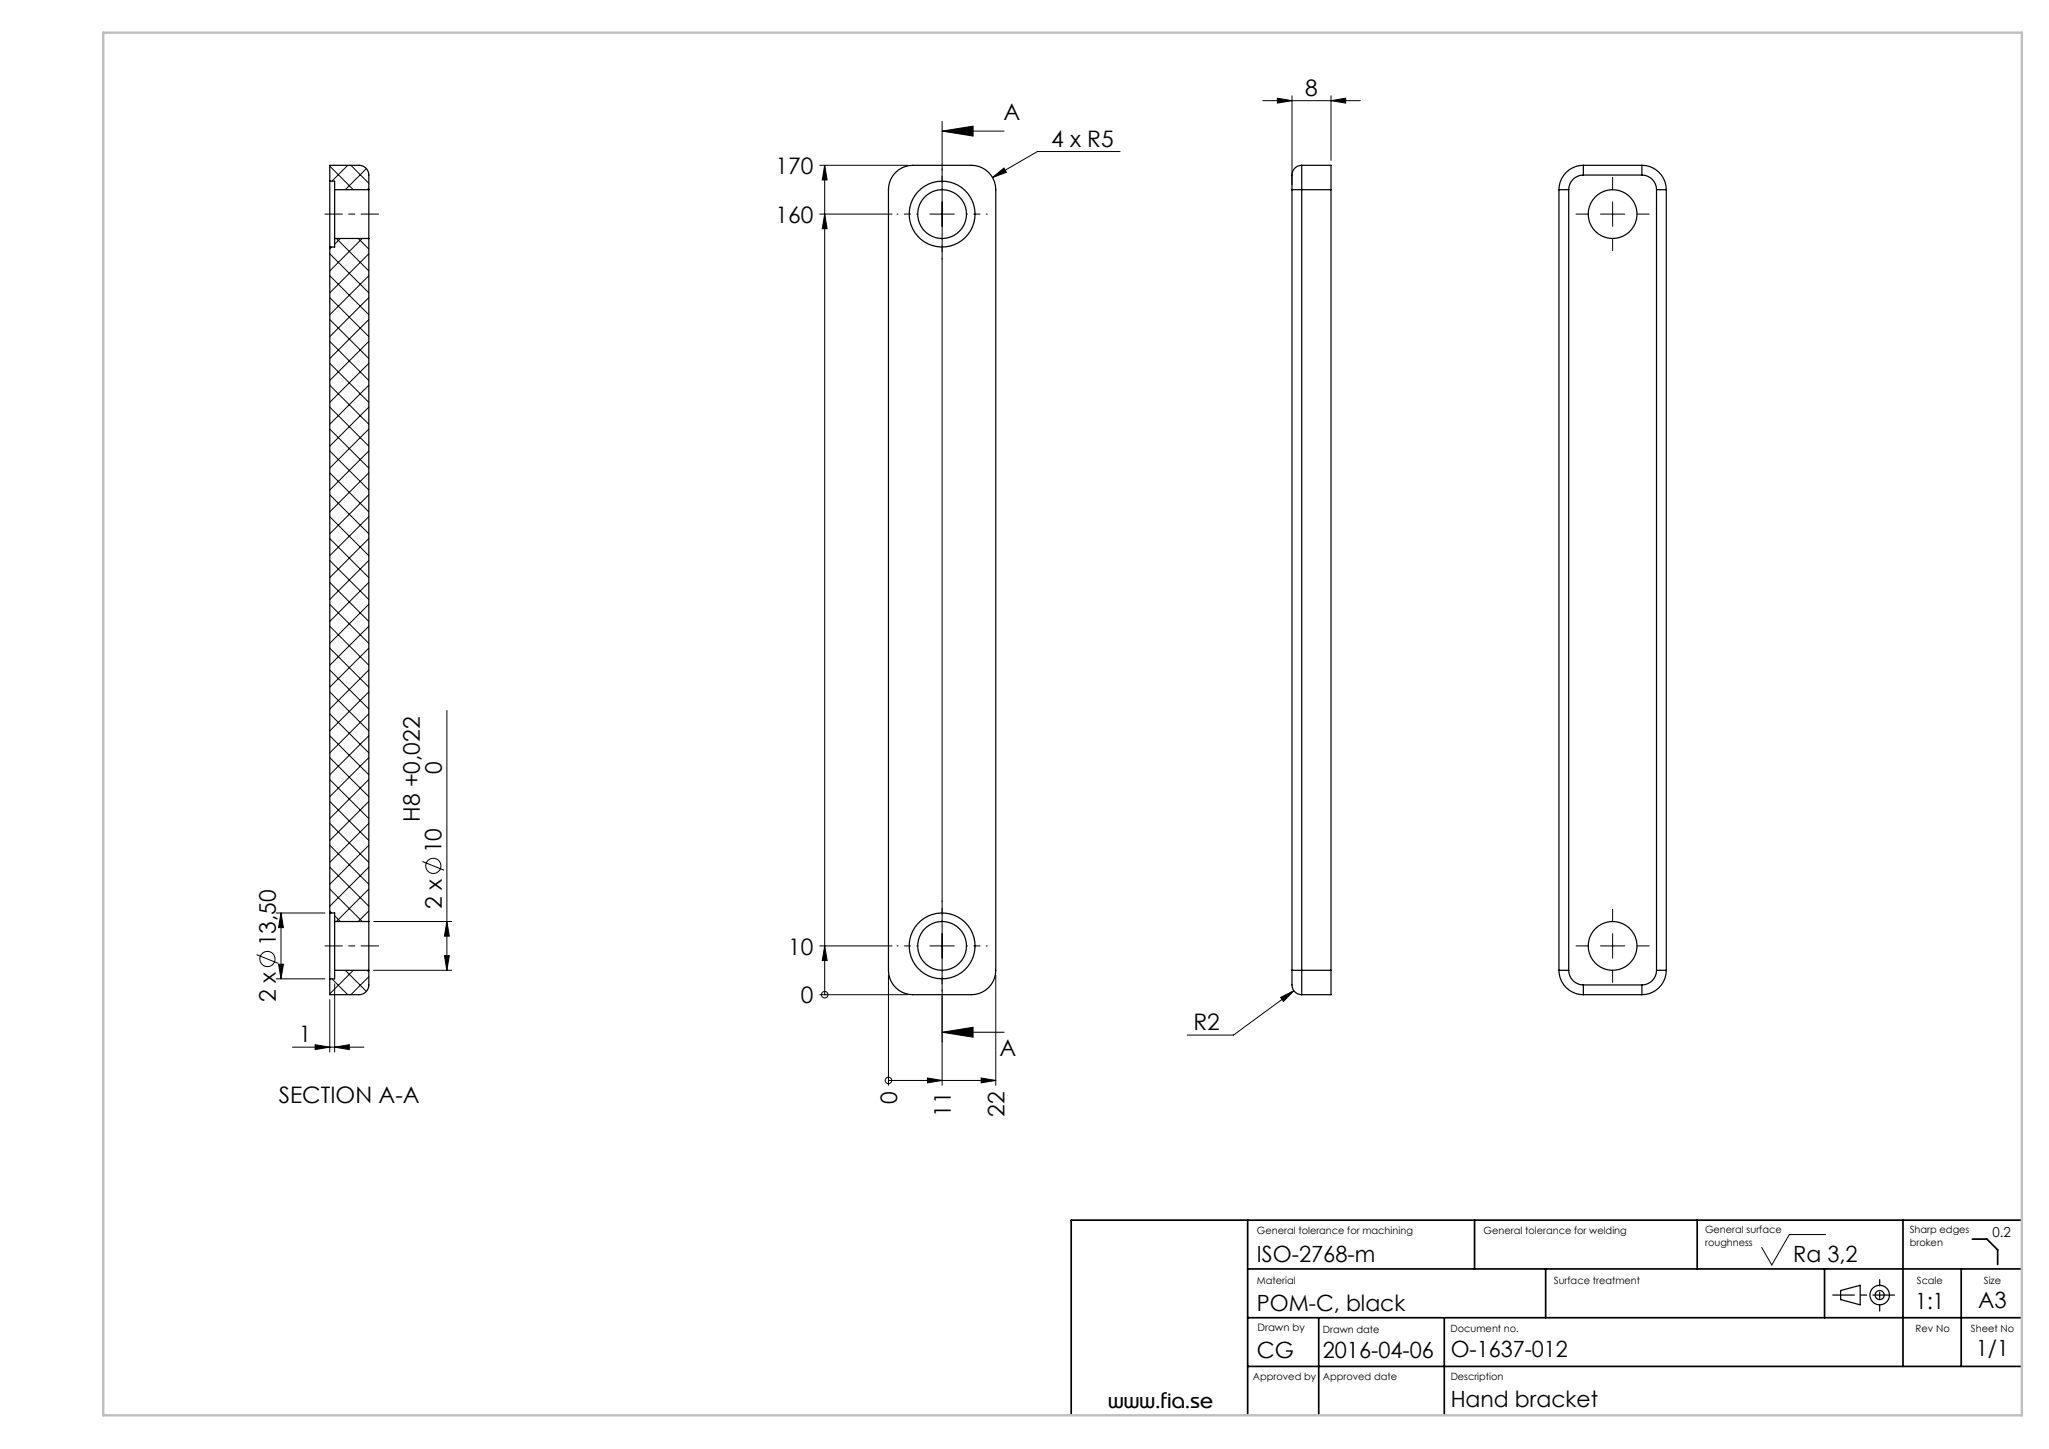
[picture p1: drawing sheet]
<svg xmlns="http://www.w3.org/2000/svg" width="420mm" height="297mm" viewBox="0 0 420 297" stroke-linecap="round" stroke-linejoin="round" font-family="sans-serif">
<g fill="none" stroke="#000" stroke-width=".2">
<path d="M264.8 19.6v18.3M272.8 19.6v13.3M67.6 34.1l4.8 4.8M71.3 33.9l-3.3 3.2M71.9 33.9l3.7 3.7M75.1 34.6l-4.3 4.3M75.6 38.6l-.3 .3M168 33.9h18.1M169 33.9l.5 3h-1zM169 33.9v170M193.1 26.9l6.4-1v2zM193.1 24.9v197.6"/>
<path d="M193.1 26.9h12.7M203.4 36.4l2.4-2 .5 .9zM229.6 31.1h-16.9l-9.3 5.3M258.8 20.6h20M261.8 20.1l3 .5-3 .5zM272.8 20.6l3-.5v1zM67.6 56.5l8 8M67.6 52l8 8M68 50.6l-.4 .4M69 48.9l6.6 6.6M69.8 48.9l-1.2 1.1M73.4 48.9l2.2 2.1"/>
<path d="M74.2 48.9l-6.6 6.6M75.6 52l-8 8M75.6 56.5l-8 8M168 43.9h14.9M169 43.9l.5 3h-1zM190.6 43.9h5M328.1 43.9h5M330.6 41.4v5M67.6 79l8 8M67.6 74.5l8 8M67.6 70l8 8M67.6 65.5l8 8"/>
<path d="M67.6 61l8 8M75.6 61l-8 8M75.6 65.5l-8 8M75.6 70l-8 8M75.6 74.5l-8 8M75.6 79l-8 8M67.6 96.9l8 8M67.6 92.4l8 8M67.6 87.9l8 8M67.6 83.5l8 8M75.6 83.5l-8 8M75.6 87.9l-8 8"/>
<path d="M75.6 92.4l-8 8M75.6 96.9l-8 8M67.6 119.4l8 8M67.6 114.9l8 8M67.6 110.4l8 8M67.6 105.9l8 8M67.6 101.4l8 8M75.6 101.4l-8 8M75.6 105.9l-8 8M75.6 110.4l-8 8M75.6 114.9l-8 8M75.6 119.4l-8 8"/>
<path d="M67.6 137.3l8 8M67.6 132.8l8 8M67.6 128.4l8 8M67.6 123.9l8 8M75.6 123.9l-8 8M75.6 128.4l-8 8M75.6 132.8l-8 8M75.6 137.3l-8 8M67.6 159.8l8 8M67.6 155.3l8 8M67.6 150.8l8 8M67.6 146.3l8 8"/>
<path d="M67.6 141.8l8 8M75.6 141.8l-8 8M75.6 146.3l-8 8M75.6 150.8l-8 8M75.6 155.3l-8 8M75.6 159.8l-8 8M91.6 145.6v53.3M67.6 177.7l8 8M67.6 173.3l8 8M67.6 168.8l8 8M67.6 164.3l8 8M75.6 164.3l-8 8"/>
<path d="M75.6 168.8l-8 8M75.6 173.3l-8 8M75.6 177.7l-8 8M86.6 176.6l4.4 1.8M52.6 195.7l4.4 1.8M56.6 187.1h10M57.1 197.6h1l-.5 3zM57.6 187.1v13.5M57.6 187.1l.5 3h-1zM67.6 186.7l.4 .4M67.6 182.2l6.6 6.7M68.6 187.7l1.2 1.2"/>
<path d="M70.8 198.9l4.3 4.3M72.4 198.9l-4.8 4.8M75.3 198.9l.3 .3M75.6 182.2l-6.6 6.7M75.6 186.7l-2.2 2.2M76.6 198.9h16M76.6 188.9h16M91.1 195.9h1l-.5 3zM91.6 188.9l.5 3h-1zM168 193.9h14.9M169 193.9l.5 3h-1zM182.1 199.9v22.6"/>
<path d="M190.6 193.9h5M204.1 199.9v22.6M328.1 193.9h5M330.6 191.4v5M56.6 200.6h10M60 214.6h14.6M64.6 214.1l3 .5-3 .5zM67.6 204.9v10.7M68 200.6l3.3 3.3M68.6 214.6l3-.5v1zM68.6 201.6v14M75.6 200.2l-3.7 3.7"/>
<path d="M168 203.9h18.1M169 203.9h.1M193.1 211.6l6.4-1v2zM193.1 211.6h12.7M262.5 204.4l2.7-1.3-2.1 2.1zM265.2 203.1l-12.4 9.1h-9.5M182.1 221.5h.1M182.1 221.5h22M190.1 221l3 .5-3 .5zM201.1 221l3 .5-3 .5zM374.2 253h-7.4l-3.6 6.3-2.1-3.6"/>
<circle cx="88.8" cy="177.5" r="1.56"/>
<circle cx="54.8" cy="196.6" r="1.56"/>
<circle cx="169" cy="203.9" r=".67"/>
<circle cx="182.1" cy="221.5" r=".67"/>
</g>
<g fill="none" stroke="#000" stroke-width=".25">
<path d="M67.6 37.1v-3.2h6a2 2 0 0 1 2 2v3M67.6 37.1v13.5M67.6 37.1h1v1.8M68.6 38.9v10M68.6 38.9h7M75.6 38.9v10M183.6 35.3a5 5 0 0 1 3.5-1.4h12a5 5 0 0 1 5 5v160a5 5 0 0 1-5 5h-12a5 5 0 0 1-5-5v-160a5 5 0 0 1 1.5-3.6zM264.8 38.9h2M264.8 38.9v160M266.8 33.9a2.26 2.26 0 0 0-2 2.9v2.1M266.8 33.9v5M266.8 33.9h6v5"/>
<path d="M266.8 38.9v160M266.8 38.9h6M272.8 38.9v160M319.6 38.9h2M319.6 38.9v160M321.6 38.9v160M324.6 35.9a3 3 0 0 0-3 3M324.6 33.9a5 5 0 0 0-5 5M324.6 33.9v2M324.6 33.9h12M324.6 35.9h12M336.6 35.9a3 3 0 0 1 3 3"/>
<path d="M336.6 33.9v2M336.6 33.9a5 5 0 0 1 5 5M339.6 38.9h2M339.6 38.9v160M341.6 38.9v160M67.6 50.6v136.5M68.6 48.9h7M68.6 48.9v1.7h-1M75.6 48.9v140M67.6 187.1v13.5M67.6 187.1h1v1.8M68.6 188.9v10"/>
<path d="M68.6 198.9h7M68.6 188.9h7M68.6 198.9v1.7h-1M75.6 188.9v10M75.6 198.9v3a2 2 0 0 1-2 2h-6v-3.3M264.8 198.9v1.6a3.3 3.3 0 0 0 .9 3l1.1 .4M264.8 198.9h2M266.8 198.9v5M266.8 198.9h6M272.8 198.9v5h-6M319.6 198.9h2M319.6 198.9a5 5 0 0 0 5 5"/>
<path d="M321.6 198.9a3 3 0 0 0 3 3M339.6 198.9a3 3 0 0 1-3 3M339.6 198.9h2M341.6 198.9a5 5 0 0 1-5 5M324.6 201.9v2M324.6 203.9h12M324.6 201.9h12M336.6 201.9v2M377.3 264.5l4-1.1v4l-4-1z"/>
<circle cx="193.1" cy="43.9" r="5"/>
<circle cx="193.1" cy="43.9" r="6.8"/>
<circle cx="330.6" cy="43.9" r="5"/>
<circle cx="193.1" cy="193.9" r="5"/>
<circle cx="193.1" cy="193.9" r="6.8"/>
<circle cx="330.6" cy="193.9" r="5"/>
<circle cx="385.3" cy="265.4" r="2"/>
<circle cx="385.3" cy="265.4" r=".93"/>
</g>
<path d="M77.6 43.9h-11M77.6 193.9h-11" fill="none" stroke="#000" stroke-width=".2" stroke-dasharray="15.2 1.3 1.3 1.3" stroke-dashoffset="11.6"/>
<path d="M193.1 38.9v-4.3M188.1 43.9h-4.2M193.1 48.9v4.2M198.1 43.9h4.3M188.1 193.9h-4.2M193.1 188.9v-4.3M193.1 198.9v4.2M198.1 193.9h4.3" fill="none" stroke="#000" stroke-width=".2" stroke-dasharray="15.2 1.3 1.3 1.3" stroke-dashoffset="15"/>
<path d="M330.6 38.9v-2.5M325.6 43.9h-2.5M330.6 48.9v2.5M335.6 43.9h2.5M325.6 193.9h-2.5M330.6 188.9v-2.5M330.6 198.9v2.5M335.6 193.9h2.5" fill="none" stroke="#000" stroke-width=".2" stroke-dasharray="15.2 1.3 1.3 1.3"/>
<path d="M388.3 265.4h-12.6" fill="none" stroke="#000" stroke-width=".25" stroke-dasharray="15.2 1.3 1.3 1.3" stroke-dashoffset="10.8"/>
<path d="M385.3 268.7v-6.4" fill="none" stroke="#000" stroke-width=".25" stroke-dasharray="15.2 1.3 1.3 1.3" stroke-dashoffset="13.9"/>
<g fill="none" stroke="#000" stroke-width=".35">
<path d="M255.7 250.1v40M302.3 250.1v10M347.9 250.1v10M390.1 250.1v30M404.3 254h3l2.2 2.2v3M414.4 250.1h-194.8v40M255.7 270.1h158.7M255.7 260.1h158.7M270.3 270.1v20M296 270.1v20M316.8 260.1v10M374 260.1v10"/>
<path d="M402 260.1v20M255.7 280.1h158.7"/>
</g>
<path d="M21.2 6.7h393.2v283.4h-393.2z" fill="none" stroke="#c0c0c0" stroke-width=".5"/>
<g fill="#000">
<path d="M193.1 26.9l6.4-1v2zM193.1 211.6l6.4-1v2z"/>
<path d="M261.8 20.1l3 .5-3 .5zM272.8 20.6l3-.5v1zM262.5 204.4l.6 .8 2.1-2.1zM203.4 36.4l2.9-1.1-.5-.9z"/>
<path d="M169 193.9l.5 3h-1zM169 43.9l.5 3h-1zM169 33.9l.5 3h-1z"/>
<path d="M57.1 197.6h1l-.5 3zM57.6 187.1l.5 3h-1zM91.1 195.9h1l-.5 3zM91.6 188.9l.5 3h-1z"/>
<path d="M68.6 214.6l3-.5v1zM64.6 214.1l3 .5-3 .5z"/>
<path d="M190.1 221l3 .5-3 .5zM201.1 221l3 .5-3 .5z"/>
</g>
<g font-size="4.7">
<text x="267.5" y="19.6">8</text>
<text x="205.7" y="24.6">A</text>
<text x="159" y="35.6">170</text>
<text x="215.5" y="30">4 x R5</text>
<text x="159" y="45.6">160</text>
<text x="90.6" y="158.6" transform="rotate(-90 90.6 158.6)">0</text>
<text x="86.1" y="168.4" transform="rotate(-90 86.1 168.4)">H8 +0,022</text>
<text x="90.5" y="174.9" transform="rotate(-90 90.5 174.9)">10</text>
<text x="90.5" y="186.3" transform="rotate(-90 90.5 186.3)">2 x</text>
<text x="56.5" y="194" transform="rotate(-90 56.5 194)">13,50</text>
<text x="161.6" y="195.6">10</text>
<text x="56.5" y="205.4" transform="rotate(-90 56.5 205.4)">2 x</text>
<text x="164.2" y="205.6">0</text>
<text x="61.2" y="213.6">1</text>
<text x="244.6" y="211.1">R2</text>
<text x="204.9" y="216.4">A</text>
<text x="57.1" y="226.1">SECTION A-A</text>
<text x="183.9" y="226.3" transform="rotate(-90 183.9 226.3)">0</text>
<text x="194.9" y="228.9" transform="rotate(-90 194.9 228.9)">11</text>
<text x="205.9" y="228.9" transform="rotate(-90 205.9 228.9)">22</text>
</g>
<g font-size="4.6">
<text x="257.6" y="258.6">ISO-2768-m</text>
<text x="367.6" y="258.6">Ra 3,2</text>
<text x="257.6" y="268.6">POM-C, black</text>
<text x="392.7" y="268.3">1:1</text>
<text x="405.5" y="268">A3</text>
<text x="257.6" y="278.4">CG</text>
<text x="271.1" y="278.4">2016-04-06</text>
<text x="297.4" y="278.1">O-1637-012</text>
<text x="405.1" y="277.9">1/1</text>
<text x="297.4" y="288.4">Hand bracket</text>
</g>
<text font-size="4.2" x="227.2" y="288.5">www.fia.se</text>
<text font-size="2.8" x="408.4" y="253.5">0.2</text>
<text font-size="2.1" x="257.7" y="272.8">Drawn by</text>
<g font-size="2">
<text x="257.6" y="252.9">General tolerance for machining</text>
<text x="304.1" y="252.9">General tolerance for welding</text>
<text x="349.5" y="252.8">General surface</text>
<text x="349.5" y="255.4">roughness</text>
<text x="391.4" y="252.8">Sharp edges</text>
<text x="391.4" y="255.4">broken</text>
<text x="257.6" y="263.2">Material</text>
<text x="318.5" y="263.2">Surface treatment</text>
<text x="392.9" y="263.2">Scale</text>
<text x="406.6" y="263.2">Size</text>
<text x="271.1" y="273.2">Drawn date</text>
<text x="297.3" y="273">Document no.</text>
<text x="392.7" y="273">Rev No</text>
<text x="404" y="273">Sheet No</text>
<text x="256.8" y="282.9">Approved by</text>
<text x="271.1" y="282.8">Approved date</text>
<text x="297.4" y="282.8">Description</text>
</g>
</svg>
